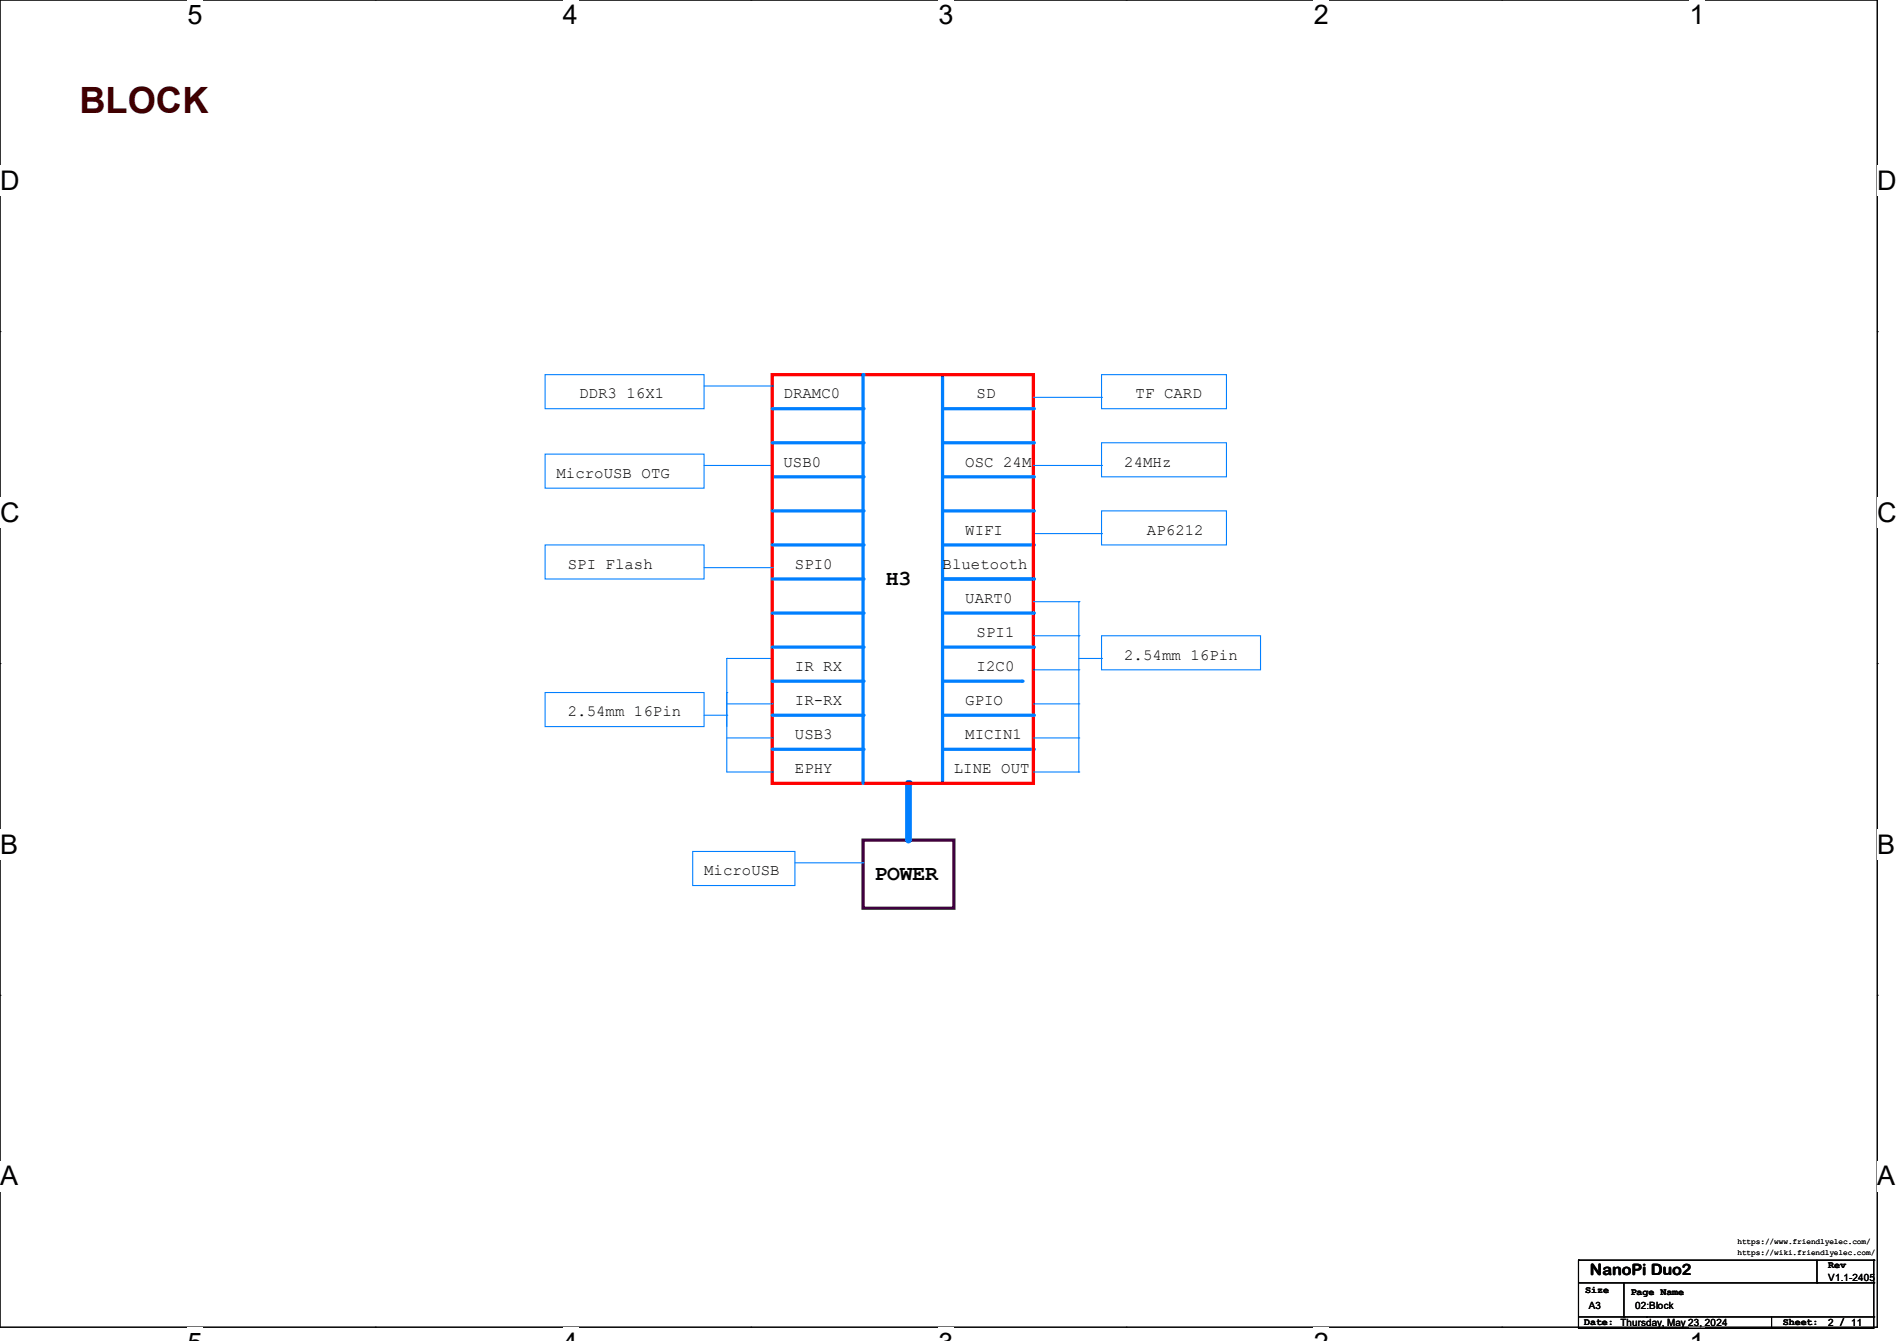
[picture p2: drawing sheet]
<svg xmlns="http://www.w3.org/2000/svg" width="297mm" height="210mm" viewBox="0 0 297 210" stroke-linecap="round" stroke-linejoin="round" font-family="sans-serif">
<path d="M0 0h293.9v207.9h-293.9z" fill="none" stroke="#000" stroke-width=".17"/>
<g fill="#fff">
<path d="M29.4 0h2.4v4.7h-2.4z"/>
<path d="M29.4 207.9h2.4v2.1h-2.4z"/>
</g>
<path d="M58.8 0h.1M58.8 207.9h.1" fill="none" stroke="#000" stroke-width=".17"/>
<g fill="#fff">
<path d="M88.1 0h2.4v4.7h-2.4z"/>
<path d="M88.1 207.9h2.4v2.1h-2.4z"/>
</g>
<path d="M117.6 0h.1M117.6 207.9h.1" fill="none" stroke="#000" stroke-width=".17"/>
<g fill="#fff">
<path d="M146.9 0h2.4v4.7h-2.4z"/>
<path d="M146.9 207.9h2.4v2.1h-2.4z"/>
</g>
<path d="M176.3 0h.1M176.3 207.9h.1" fill="none" stroke="#000" stroke-width=".17"/>
<g fill="#fff">
<path d="M205.7 0h2.4v4.7h-2.4z"/>
<path d="M205.7 207.9h2.4v2.1h-2.4z"/>
</g>
<path d="M235.1 0h.1M235.1 207.9h.1" fill="none" stroke="#000" stroke-width=".17"/>
<g fill="#fff">
<path d="M264.5 0h2.4v4.7h-2.4z"/>
<path d="M264.5 207.9h2.4v2.1h-2.4z"/>
<path d="M0 26h3v4.7h-3z"/>
<path d="M293.9 26h3.1v4.7h-3.1z"/>
<path d="M0 77.9h3v4.7h-3z"/>
<path d="M293.9 77.9h3.1v4.7h-3.1z"/>
</g>
<path d="M0 51.9h.1M293.9 51.9h.1" fill="none" stroke="#000" stroke-width=".17"/>
<g fill="#fff">
<path d="M0 129.9h2.8v4.7h-2.8z"/>
<path d="M293.9 129.9h2.9v4.7h-2.9z"/>
</g>
<path d="M0 103.9h.1M293.9 103.9h.1" fill="none" stroke="#000" stroke-width=".17"/>
<g fill="#fff">
<path d="M0 181.8h2.8v4.8h-2.8z"/>
<path d="M293.8 181.8h3v4.8h-3z"/>
</g>
<path d="M0 155.9h.1M293.9 155.9h.1" fill="none" stroke="#000" stroke-width=".17"/>
<path d="M147.6 90.7h14.2" fill="none" stroke="#007fff" stroke-width=".51"/>
<circle cx="161.8" cy="90.7" r=".25" fill="#007fff"/>
<path d="M147.6 85.3h14.2" fill="none" stroke="#007fff" stroke-width=".51"/>
<circle cx="161.8" cy="85.3" r=".25" fill="#007fff"/>
<path d="M161.8 83.6h10.7M172.5 80h19.5v5.3h-19.5zM172.5 83.6h.1" fill="none" stroke="#007fff" stroke-width=".17"/>
<path d="M135.1 131.6h14.3v10.6h-14.3z" fill="none" stroke="#3f003f" stroke-width=".51"/>
<path d="M142.2 122.7v8.9" fill="none" stroke="#007fff" stroke-width="1.1"/>
<circle cx="142.2" cy="122.7" r=".53" fill="#007fff"/>
<path d="M85.3 71.1h24.9v5.4h-24.9zM110.2 72.9h10.7M120.9 72.9h.1" fill="none" stroke="#007fff" stroke-width=".17"/>
<path d="M120.9 74.7h14.2" fill="none" stroke="#007fff" stroke-width=".51"/>
<circle cx="135.1" cy="74.7" r=".25" fill="#007fff"/>
<path d="M85.3 108.5h24.9v5.3h-24.9zM113.8 103.1h7.1M120.9 103.1h.1" fill="none" stroke="#007fff" stroke-width=".17"/>
<path d="M147.6 117.3h14.2" fill="none" stroke="#007fff" stroke-width=".51"/>
<circle cx="161.8" cy="117.3" r=".25" fill="#007fff"/>
<path d="M147.6 58.7v64" fill="none" stroke="#007fff" stroke-width=".51"/>
<circle cx="147.6" cy="58.7" r=".25" fill="#007fff"/>
<path d="M120.9 58.7h40.9v64h-40.9z" fill="none" stroke="#f00" stroke-width=".51"/>
<path d="M120.9 69.3h14.2" fill="none" stroke="#007fff" stroke-width=".51"/>
<circle cx="135.1" cy="69.3" r=".25" fill="#007fff"/>
<path d="M120.9 85.3h14.2" fill="none" stroke="#007fff" stroke-width=".51"/>
<circle cx="135.1" cy="85.3" r=".25" fill="#007fff"/>
<path d="M120.9 80h14.2" fill="none" stroke="#007fff" stroke-width=".51"/>
<circle cx="135.1" cy="80" r=".25" fill="#007fff"/>
<path d="M172.5 58.7h19.5v5.3h-19.5zM161.8 62.2h10.7M172.5 62.2h.1" fill="none" stroke="#007fff" stroke-width=".17"/>
<path d="M120.9 96h14.2" fill="none" stroke="#007fff" stroke-width=".51"/>
<circle cx="135.1" cy="96" r=".25" fill="#007fff"/>
<path d="M120.9 106.7h14.2" fill="none" stroke="#007fff" stroke-width=".51"/>
<circle cx="135.1" cy="106.7" r=".25" fill="#007fff"/>
<path d="M120.9 112h14.2" fill="none" stroke="#007fff" stroke-width=".51"/>
<circle cx="135.1" cy="112" r=".25" fill="#007fff"/>
<path d="M120.9 117.3h14.2" fill="none" stroke="#007fff" stroke-width=".51"/>
<circle cx="135.1" cy="117.3" r=".25" fill="#007fff"/>
<path d="M147.6 74.7h14.2" fill="none" stroke="#007fff" stroke-width=".51"/>
<circle cx="161.8" cy="74.7" r=".25" fill="#007fff"/>
<path d="M147.6 80h14.2" fill="none" stroke="#007fff" stroke-width=".51"/>
<circle cx="161.8" cy="80" r=".25" fill="#007fff"/>
<path d="M161.8 72.9h10.7M172.5 69.3h19.5v5.4h-19.5zM172.5 72.9h.1" fill="none" stroke="#007fff" stroke-width=".17"/>
<path d="M147.6 101.3h14.2" fill="none" stroke="#007fff" stroke-width=".51"/>
<circle cx="161.8" cy="101.3" r=".25" fill="#007fff"/>
<path d="M147.6 106.7h12.4" fill="none" stroke="#007fff" stroke-width=".51"/>
<circle cx="160" cy="106.7" r=".25" fill="#007fff"/>
<path d="M135.1 58.7v64" fill="none" stroke="#007fff" stroke-width=".51"/>
<circle cx="135.1" cy="58.7" r=".25" fill="#007fff"/>
<path d="M108.5 133.4h16v5.3h-16zM124.5 135.1h10.6M135.1 135.1h.1" fill="none" stroke="#007fff" stroke-width=".17"/>
<path d="M120.9 90.7h14.2" fill="none" stroke="#007fff" stroke-width=".51"/>
<circle cx="135.1" cy="90.7" r=".25" fill="#007fff"/>
<path d="M113.8 108.5h.1M113.8 103.1h.1M113.8 103.1v17.8h7.1M113.8 115.6h7.1M113.8 110.2h7.1M120.9 115.6h.1M120.9 110.2h.1M120.9 120.9h.1" fill="none" stroke="#007fff" stroke-width=".17"/>
<path d="M147.6 112h14.2" fill="none" stroke="#007fff" stroke-width=".51"/>
<circle cx="161.8" cy="112" r=".25" fill="#007fff"/>
<path d="M147.6 90.7h14.2" fill="none" stroke="#007fff" stroke-width=".51"/>
<circle cx="161.8" cy="90.7" r=".25" fill="#007fff"/>
<path d="M147.6 96h14.2" fill="none" stroke="#007fff" stroke-width=".51"/>
<circle cx="161.8" cy="96" r=".25" fill="#007fff"/>
<path d="M110.2 112h3.6M113.8 112h.1" fill="none" stroke="#007fff" stroke-width=".17"/>
<path d="M120.9 101.3h14.2" fill="none" stroke="#007fff" stroke-width=".51"/>
<circle cx="135.1" cy="101.3" r=".25" fill="#007fff"/>
<path d="M147.6 69.3h14.2" fill="none" stroke="#007fff" stroke-width=".51"/>
<circle cx="161.8" cy="69.3" r=".25" fill="#007fff"/>
<path d="M147.6 64h14.2" fill="none" stroke="#007fff" stroke-width=".51"/>
<circle cx="161.8" cy="64" r=".25" fill="#007fff"/>
<path d="M85.3 58.7h24.9v5.3h-24.9zM110.2 60.5h10.7M120.9 60.5h.1" fill="none" stroke="#007fff" stroke-width=".17"/>
<path d="M120.9 64h14.2" fill="none" stroke="#007fff" stroke-width=".51"/>
<circle cx="135.1" cy="64" r=".25" fill="#007fff"/>
<g fill="none" stroke="#007fff" stroke-width=".17">
<path d="M85.3 85.3h24.9v5.4h-24.9zM110.2 88.9h10.7M120.9 88.9h.1M161.8 99.6h7.1M161.8 94.2h7.1M168.9 99.6h.1M168.9 94.2h.1M168.9 94.2v26.7M172.5 99.6h24.9v5.3h-24.9zM161.8 104.9h7.1M161.8 110.2h7.1M161.8 115.6h7.1"/>
<path d="M168.9 104.9h.1M168.9 110.2h.1M168.9 115.6h.1M168.9 103.1h3.6M172.5 103.1h.1M161.8 120.9h7.1M168.9 120.9h.1"/>
</g>
<g fill="none" stroke="#000" stroke-width=".17">
<path d="M247.1 197.4h.1M247.1 197.4v10.6M247.1 197.4h46.3M284.5 197.4v3.5M293.4 197.4h.1M293.4 197.4v10.6h-46.3M247.1 208h.1M247.1 200.9h46.3M247.1 206.2h46.3M254.3 206.2h.1M254.3 200.9v5.3M257.8 206.2h.1"/>
<path d="M277.4 208h.1M277.4 206.2v1.8M284.5 200.9h.1M293.4 200.9h.1M293.4 206.2h.1"/>
</g>
<text font-size="5.7" fill="#3f0000" x="12.4" y="17.7">BLOCK</text>
<g font-size="4.2">
<text x="29.4" y="3.8">5</text>
<text x="88.1" y="3.8">4</text>
<text x="146.9" y="3.8">3</text>
<text x="205.7" y="3.8">2</text>
<text x="264.5" y="3.8">1</text>
<text x="0" y="29.8">D</text>
<text x="293.9" y="29.8">D</text>
<text x="0" y="81.7">C</text>
<text x="293.9" y="81.7">C</text>
<text x="0" y="133.7">B</text>
<text x="293.9" y="133.7">B</text>
<text x="0" y="185.6">A</text>
<text x="293.9" y="185.6">A</text>
</g>
<g font-size="3.3">
<text x="138.7" y="91.7">H3</text>
<text x="136.9" y="137.9">POWER</text>
</g>
<g font-size="2.5">
<text x="90.7" y="62.4">DDR3 16X1</text>
<text x="122.7" y="62.4">DRAMC0</text>
<text x="152.9" y="62.4">SD</text>
<text x="177.8" y="62.4">TF CARD</text>
<text x="87.1" y="74.8">MicroUSB OTG</text>
<text x="122.7" y="73.1">USB0</text>
<text x="151.1" y="73.1">OSC 24M</text>
<text x="176" y="73.1">24MHz</text>
<text x="151.1" y="83.7">WIFI</text>
<text x="179.6" y="83.7">AP6212</text>
<text x="88.9" y="89.1">SPI Flash</text>
<text x="124.5" y="89.1">SPI0</text>
<text x="147.6" y="89.1">Bluetooth</text>
<text x="151.1" y="94.4">UART0</text>
<text x="152.9" y="99.7">SPI1</text>
<text x="124.5" y="105.1">IR RX</text>
<text x="152.9" y="105.1">I2C0</text>
<text x="176" y="103.3">2.54mm 16Pin</text>
<text x="88.9" y="112.2">2.54mm 16Pin</text>
<text x="124.5" y="110.4">IR-RX</text>
<text x="151.1" y="110.4">GPIO</text>
<text x="124.5" y="115.7">USB3</text>
<text x="151.1" y="115.7">MICIN1</text>
<text x="124.5" y="121.1">EPHY</text>
<text x="149.4" y="121.1">LINE OUT</text>
<text x="110.2" y="137.1">MicroUSB</text>
<text x="248.9" y="199.7">NanoPi Duo2</text>
</g>
<g font-size="1.6">
<text x="248.2" y="202.5">Size</text>
<text x="255.3" y="202.7">Page Name</text>
<text x="286.3" y="200.6">V1.1-2405</text>
<text x="286.3" y="198.6">Rev</text>
<text x="248" y="207.5">Date: Thursday, May 23, 2024</text>
<text x="248.7" y="205">A3</text>
<text x="256" y="205">02:Block</text>
<text x="279.2" y="207.5">Sheet:</text>
<text x="286.3" y="207.7">2 / 11</text>
</g>
<g font-size="1.2">
<text x="272" y="196.6">https://wiki.friendlyelec.com/</text>
<text x="272" y="194.8">https://www.friendlyelec.com/</text>
</g>
</svg>
